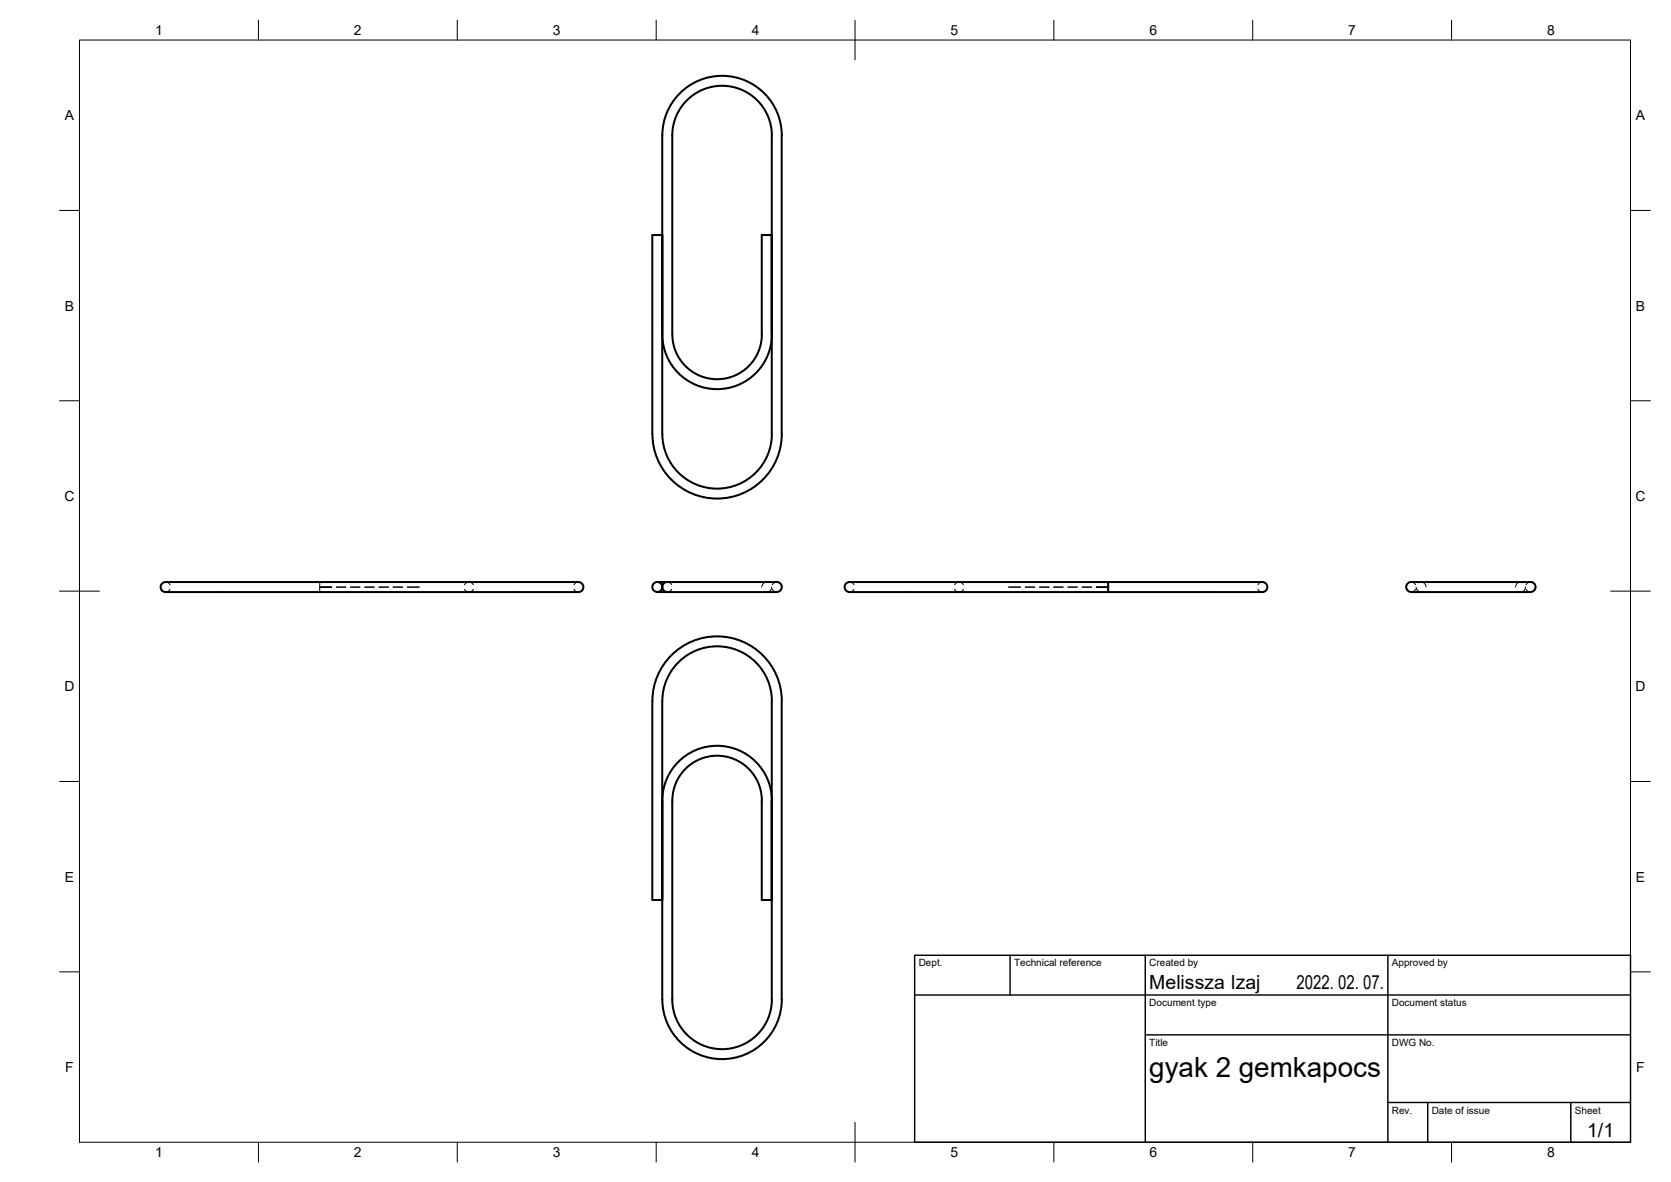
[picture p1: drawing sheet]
<svg xmlns="http://www.w3.org/2000/svg" width="420mm" height="297mm" viewBox="0 0 420 297" stroke-linecap="round" stroke-linejoin="round" font-family="sans-serif">
<!-- layer: Visible -->
<g fill="none" stroke="#000" stroke-width=".51">
<path d="M164 109a16.3 16.3 0 0 0 16.3 16.3 16.3 16.3 0 0 0 16.3-16.2v-75a15 15 0 0 0-15.1-15 15 15 0 0 0-15 15v74.9a13.8 13.8 0 0 0 13.8 13.8 13.8 13.8 0 0 0 13.8-13.7v-75a12.5 12.5 0 0 0-12.5-12.5 12.5 12.5 0 0 0-12.6 12.5l.1 49.9a11.2 11.2 0 0 0 11.2 11.3 11.2 11.2 0 0 0 11.2-11.2v-25h2.6v24.9a13.8 13.8 0 0 1-13.8 13.8 13.8 13.8 0 0 1-13.8-13.7v-25h-2.5v50M41.6 146.3h102.8a2.12 2.12 0 0 1 2.2 .8 1.45 1.45 0 0 1-1.9 1.7h-103.1M41.6 146.3a1.26 1.26 0 0 0-1.2 1.2 1.26 1.26 0 0 0 1.2 1.3M165.3 146.3h2.5M165.3 148.8h2.5M167.8 146.3h26.4a2.55 2.55 0 0 1 2.1 .5 1.4 1.4 0 0 1-.1 1.6 1.4 1.4 0 0 1-1.6 .4h-26.8M167.8 146.2a1.26 1.26 0 0 0-1.3 1.3 1.26 1.26 0 0 0 1.3 1.3M212.9 146.5l.7-.2h102.7a2.13 2.13 0 0 1 2.3 .8 1.45 1.45 0 0 1-1.9 1.7h-102a2.07 2.07 0 0 1-2.3-.9 1.26 1.26 0 0 1 .5-1.4zM278.6 146.3v2.5M354.1 146.5l.7-.2h29a2.14 2.14 0 0 1 2.2 .8 1.47 1.47 0 0 1-1.8 1.7h-28.3a2.05 2.05 0 0 1-2.3-.9 1.26 1.26 0 0 1 .5-1.4zM164 176.2a16.3 16.3 0 0 1 16.3-16.3 16.3 16.3 0 0 1 16.3 16.3v75a15 15 0 0 1-15 15 15 15 0 0 1-15.1-15v-75a13.8 13.8 0 0 1 13.8-13.8 13.8 13.8 0 0 1 13.8 13.8v75a12.5 12.5 0 0 1-12.5 12.5 12.5 12.5 0 0 1-12.6-12.5l.1-50a11.2 11.2 0 0 1 11.2-11.3 11.2 11.2 0 0 1 11.2 11.3v25h2.6v-25a13.8 13.8 0 0 0-13.8-13.8 13.8 13.8 0 0 0-13.8 13.8v25h-2.5v-50"/>
<circle cx="165.3" cy="147.5" r="1.26"/>
</g>
<!-- layer: Hidden -->
<g fill="none" stroke="#000" stroke-width=".25">
<path d="M41.6 146.3l.7 .2 .5 .4M42.7 148.1l-.4 .5-.7 .2M80.4 146.3v2.5M83.4 147.5h-3h3M84.6 147.5h2.4M88.1 147.5h2.4M91.7 147.5h2.4M95.3 147.5h2.4M98.8 147.5h2.4M102.4 147.5h3M116.8 146.9a1.25 1.25 0 0 1 2.2 0M116.8 148.1a1.25 1.25 0 0 0 2.2 0"/>
<path d="M144.3 148.1l.5 .5 .6 .2M145.4 146.3l-.6 .2-.5 .4M167.8 146.3l.6 .2 .5 .4M168.9 148.1l-.5 .5-.6 .2M193.4 146.4a1.27 1.27 0 0 0-1.9 1.1M194 147.5a1.22 1.22 0 0 1-1.8 1.1M194.2 148.1l.4 .5 .7 .2M195.3 146.3l-.7 .2-.4 .4M213.6 146.3l.7 .2 .4 .4M214.7 148.1l-.4 .5-.7 .2M240 148.1a1.25 1.25 0 0 0 2.2 0M240 146.9a1.25 1.25 0 0 1 2.2 0"/>
<path d="M253.6 147.5h3M257.8 147.5h2.4M261.4 147.5h2.4M264.9 147.5h2.4M268.5 147.5h2.4M272.1 147.5h2.4M275.7 147.5h2.9h-2.9M316.3 148.1l.4 .5 .7 .2M317.4 146.3l-.7 .2-.4 .4M354.8 146.3l.7 .2 .4 .4M355.9 148.1l-.4 .5-.7 .2M356.1 147.5a1.24 1.24 0 0 0 1.8 1.1"/>
<path d="M356.7 146.4a1.25 1.25 0 0 1 1.9 1.1M382.9 146.4a1.25 1.25 0 0 0-1.8 1.1M383.6 147.5a1.24 1.24 0 0 1-1.9 1.1M383.7 148.1l.5 .5 .6 .2M384.8 146.3l-.6 .2-.5 .4"/>
</g>
<!-- layer: Border -->
<g fill="none" stroke="#000" stroke-width=".25">
<path d="M20 10.1h390v276.9h-390zM65 5.1v5M115 5.1v5M165 5.1v5M215 5.1v10M265 5.1v5M315 5.1v5M365 5.1v5M15 52.9h5M410 52.9h5M15 100.7h5M410 100.7h5"/>
<path d="M15 148.6h10M405 148.6h10M15 196.4h5M410 196.4h5M15 244.2h5M410 244.2h5M65 287v5M115 287v5M165 287v5M215 282.1v9.9M265 287v5M315 287v5"/>
<path d="M365 287v5"/>
</g>
<!-- layer: TitleBlock -->
<path d="M230 240.1h180v46.9h-180zM230 250h180M254 240.1v9.9M288 240.1v46.9M349 240.1v46.9M288 260.1h122M349 277.1h61M359 277.1v9.9M395 277.1v9.9" fill="none" stroke="#000" stroke-width=".36"/>
<text font-size="7" x="289" y="270.6">gyak 2 gemkapocs</text>
<g font-size="4.9">
<text x="289" y="248.5">Melissza Izaj</text>
<text x="326" y="248.5">2022. 02. 07.</text>
<text x="399.1" y="285.7">1/1</text>
</g>
<g font-size="3.5">
<text x="39" y="8.8">1</text>
<text x="89" y="8.8">2</text>
<text x="139" y="8.8">3</text>
<text x="189" y="8.8">4</text>
<text x="239" y="8.8">5</text>
<text x="289" y="8.8">6</text>
<text x="339" y="8.8">7</text>
<text x="389" y="8.8">8</text>
<text x="16.3" y="30.2">A</text>
<text x="411.3" y="30.2">A</text>
<text x="16.3" y="78">B</text>
<text x="411.3" y="78">B</text>
<text x="16.2" y="125.9">C</text>
<text x="411.2" y="125.9">C</text>
<text x="16.2" y="173.7">D</text>
<text x="411.2" y="173.7">D</text>
<text x="16.3" y="221.6">E</text>
<text x="411.3" y="221.6">E</text>
<text x="16.4" y="269.4">F</text>
<text x="411.4" y="269.4">F</text>
<text x="39" y="290.8">1</text>
<text x="89" y="290.8">2</text>
<text x="139" y="290.8">3</text>
<text x="189" y="290.8">4</text>
<text x="239" y="290.8">5</text>
<text x="289" y="290.8">6</text>
<text x="339" y="290.8">7</text>
<text x="389" y="290.8">8</text>
</g>
<g font-size="2.5">
<text x="231" y="242.9">Dept.</text>
<text x="255" y="242.9">Technical reference</text>
<text x="289" y="242.9">Created by</text>
<text x="350" y="242.9">Approved by</text>
<text x="289" y="252.8">Document type</text>
<text x="350" y="252.8">Document status</text>
<text x="289" y="262.9">Title</text>
<text x="350" y="262.9">DWG No.</text>
<text x="350" y="279.9">Rev.</text>
<text x="360" y="279.9">Date of issue</text>
<text x="396" y="279.9">Sheet</text>
</g>
</svg>
